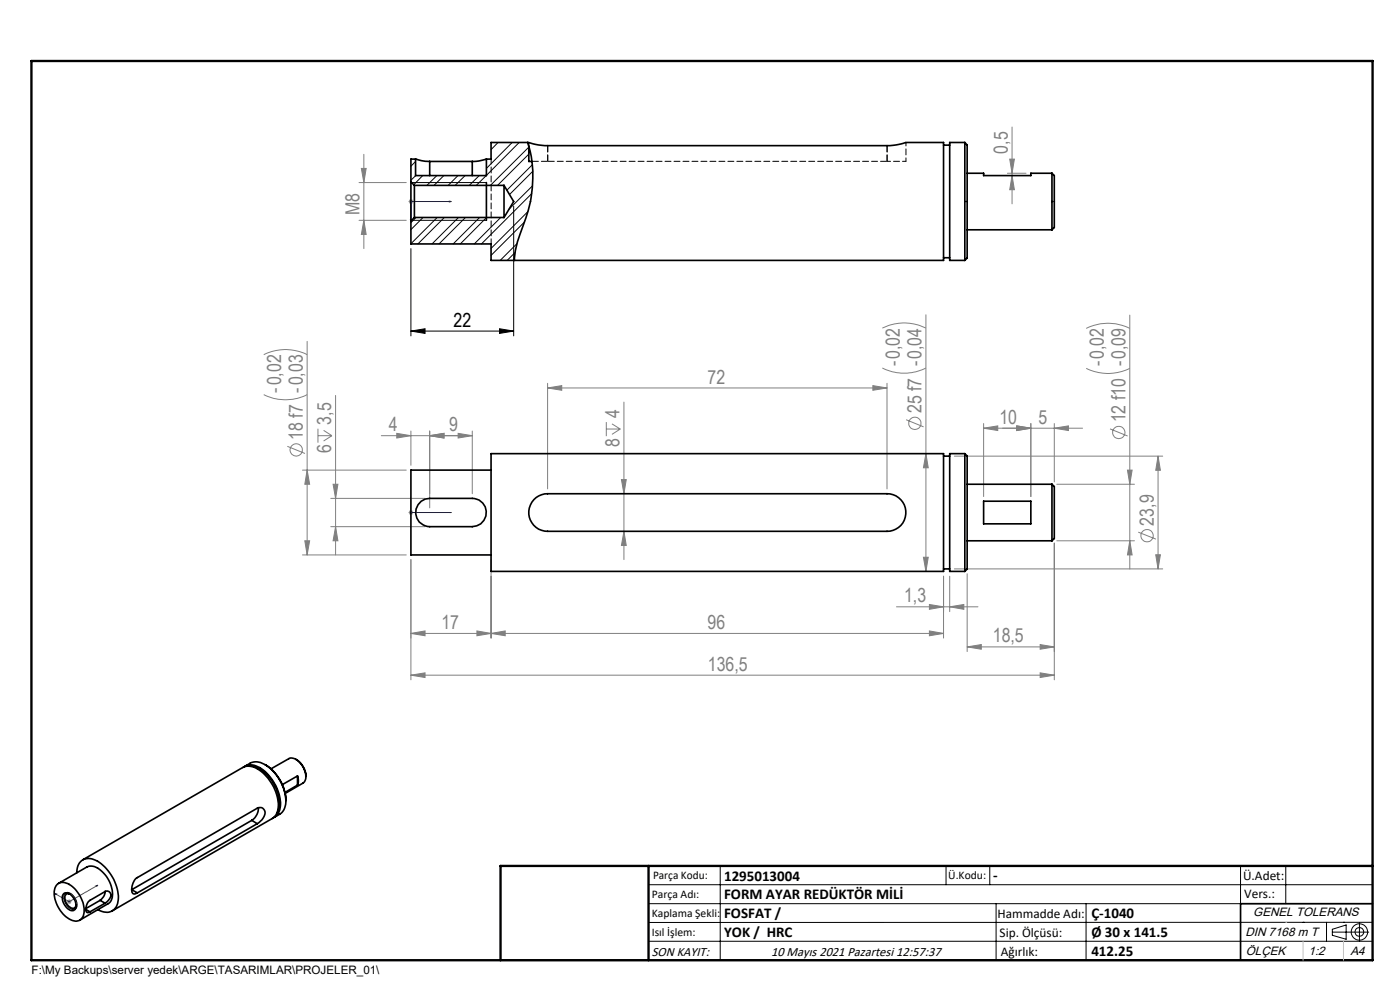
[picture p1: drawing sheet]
<svg xmlns="http://www.w3.org/2000/svg" width="297mm" height="210mm" viewBox="0 0 297 210" stroke-linecap="round" stroke-linejoin="round" font-family="sans-serif">
<g fill="none" stroke="#808080" stroke-width=".21">
<path d="M76.2 38.7h10M76.7 35.7h1l-.5 3zM77.2 32.7v20M213.7 36.8h4M214.2 33.8h1l-.5 3zM214.7 37.2l.5 3h-1zM214.7 26.9v16.3M76.2 46.7h10M77.2 46.7l.5 3h-1zM86.7 42.7h1M86.8 42.4l.7 .7M87.2 42.3v.9"/>
<path d="M87.5 42.4l-.7 .7M56 75.2a10.2 10.2 0 0 1 9.2 0M65.2 72.4v45.3M187.2 78.1a10.3 10.3 0 0 0 9.2 0M187.2 69.6a10.3 10.3 0 0 1 9.2 0M196.4 66.8v54.4M230.4 78.1a10.3 10.3 0 0 0 9.3 0M230.4 69.7a10.3 10.3 0 0 1 9.3 0M239.7 66.8v53.9M56 83.7a10.2 10.2 0 0 0 9.2 0M61 94.7l3.7 1.5M64.2 99.7h22"/>
<path d="M65.2 99.7l.5 3h-1zM67.5 90.9v3M67.5 92.4h2.9M68.7 91.3l1.7 1.1M70.4 92.4l-1.7 1.1M71.2 83.9v33.8M80.9 92.4h19.3M84.2 91.9l3 .5-3 .5zM87.2 91.4v7.3M91.2 92.4l3-.5v1zM91.2 91.4v16.3M97.2 91.9l3 .5-3 .5z"/>
<path d="M100.2 91.4v13.3M116.2 82.3l3-.5v1zM116.2 81.3v22.4M116.2 82.3h72M128.6 89.5v3M128.6 91h3M129.8 89.9l1.8 1.1M131.6 91l-1.8 1.1M132.4 85.3v33.4M185.2 81.8l3 .5-3 .5zM188.2 81.3v22.4M192.2 89l3.7 1.5"/>
<path d="M196.4 96.2l.5 3h-1zM202.5 96.8h44.2M208.7 90.8l3-.5v1zM208.7 89.8v15.5M215.7 90.3l3 .5-3 .5zM218.7 89.8v15.5M223.7 90.8l3-.5v1zM223.7 89.8v12.4M229.7 90.8h-21M235.5 91l3.7 1.5M239.2 99.7h1l-.5 3zM245.7 96.8l.5 3h-1z"/>
<path d="M245.7 96.8v23.9M64.2 117.7h22M64.7 114.7h1l-.5 3zM70.2 111.7h20M70.2 105.7h20M70.7 102.7h1l-.5 3zM71.2 111.7l.5 3h-1zM86.7 108.7h1M86.8 108.4l.7 .7M87.2 108.2v1M87.2 118.7v25.5M87.5 108.4l-.7 .7"/>
<path d="M104.2 118.7v16.7M131.8 101.7h1.1l-.5 3zM132.4 112.7l.5 3h-1.1zM195.9 118.2h1l-.5 3zM223.7 115.2v29M224.2 114.7h16.5M224.2 102.7h16.5M239.7 114.7l.5 3h-1zM241.5 112.9l3.7 1.5M245.2 117.7h1l-.5 3zM87.2 134.4l3-.6v1.1zM87.2 134.4h113"/>
<path d="M101.2 133.8l3 .6-3 .5zM104.2 134.4l3-.6v1.1zM190.2 128.7h17.3M197.2 133.8l3 .6-3 .5zM197.2 128.2l3 .5-3 .5zM200.2 122.2v13.2M201.5 128.7l3-.5v1zM201.5 122.2v7.5M202.5 120.7h44.2M205.2 137.2l3-.5v1zM205.2 121.7v16.5M205.2 137.2h18.5"/>
<path d="M220.7 136.7l3 .5-3 .5zM87.2 143.2l3-.5v1zM87.2 143.2h136.5M220.7 142.7l3 .5-3 .5zM14.2 191.3h1M14.3 190.9l.7 .7M14.7 190.8v1M15 190.9l-.7 .7"/>
<circle cx="62.9" cy="95.4" r="1.31"/>
<circle cx="194.1" cy="89.8" r="1.3"/>
<circle cx="237.3" cy="91.7" r="1.3"/>
<circle cx="243.3" cy="113.6" r="1.31"/>
</g>
<g fill="none" stroke="#000" stroke-width=".21">
<path d="M87.3 38.7h15.9M87.2 52.7v18.6M87.3 46.7h15.9M109 43.7v27.6M87.2 70.2l3-.5v1zM87.2 70.2h21.8M106 69.7l3 .5-3 .5zM13.8 189.5a1.75 1.75 0 0 1 2.3 1.3 1.38 1.38 0 0 1-.5 2.2 2.62 2.62 0 0 1-1.8-3.4zM137.6 187.7h153.6M137.6 191.7h153.6M137.6 199.7h153.6M152.8 183.7v20"/>
<path d="M200.7 183.7v4M210 183.7v4M211.3 191.7v12M230.4 191.7v12M263.2 183.7v20M272.8 183.7v8M276.4 195.6h.1M281.4 195.6v4.1M282.6 197.7h7.8M282.6 197.1l3-.9v3l-3-.8zM285 195.6h.1M288.4 195.8v3.8"/>
<path d="M291.2 195.6l-153.6 .1"/>
<circle cx="288.4" cy="197.7" r="1.74"/>
<circle cx="288.4" cy="197.7" r=".93"/>
</g>
<path d="M87.1 46.6h.2l-.1 .4zM95.3 42.6l.4 .1-.4 .2zM95.7 42.7h-8.5v4.3M87.1 108.7h.2zM87.2 108.7h.1M87.2 108.7h8.5M95.7 108.7h-.4h.4M11.6 189.5l.4 .1-.1 .2zM20.4 187.9l.3-.1-.2 .2zM20.7 187.8l-6 3.5-3.1-1.8" fill="none" stroke="#00f" stroke-width=".21"/>
<path d="M103.2 38.7v8M291.2 191.7h-28v12M106.2 203.7h185" fill="none" stroke="#000" stroke-width=".35"/>
<path d="M6.7 12.9h284.5v190.8h-284.5zM137.6 183.7v20M291.2 183.7h-185v20" fill="none" stroke="#000" stroke-width=".5"/>
<path d="M272.8 195.6h.1M276.4 199.7v4M285 199.7v4" fill="none" stroke="#c0c0c0" stroke-width=".21"/>
<g fill="#00f">
<path d="M87.1 108.7h.2zM95.3 108.7h.4z"/>
<path d="M87.1 46.6h.2l-.1 .4zM95.3 42.6l.4 .1-.4 .2z"/>
<path d="M11.6 189.5l.3 .3 .1-.2zM20.4 187.9l.1 .1 .2-.2z"/>
</g>
<path d="M106 69.7l3 .5-3 .5zM87.2 70.2l3-.5v1z" fill="#000"/>
<g fill="#808080">
<path d="M97.2 91.9l3 .5-3 .5zM91.2 92.4l3-.5v1zM185.2 81.8l3 .5-3 .5zM116.2 82.3l3-.5v1zM220.7 136.7l3 .5-3 .5zM205.2 137.2l3-.5v1zM220.7 142.7l3 .5-3 .5zM87.2 143.2l3-.5v1zM215.7 90.3l3 .5-3 .5zM208.7 90.8l3-.5v1z"/>
<path d="M71.2 111.7l.5 3h-1zM70.7 102.7h1l-.5 3z"/>
<path d="M239.7 114.7l.5 3h-1zM239.2 99.7h1l-.5 3z"/>
<path d="M77.2 46.7l.5 3h-1zM76.7 35.7h1l-.5 3zM214.7 37.2l.5 3h-1zM214.2 33.8h1l-.5 3z"/>
<path d="M131.8 101.7h1.1l-.5 3zM132.4 112.7l.5 3h-1.1zM65.2 99.7l.5 3h-1zM64.7 114.7h1l-.5 3zM245.7 96.8l.5 3h-1zM245.2 117.7h1l-.5 3zM196.4 96.2l.5 3h-1zM195.9 118.2h1l-.5 3z"/>
<path d="M84.2 91.9l3 .5-3 .5zM91.2 92.4l3-.5v1zM104.2 134.4l3-.6v1.1zM197.2 133.8l3 .6-3 .5zM197.2 128.2l3 .5-3 .5zM201.5 128.7l3-.5v1zM87.2 134.4l3-.6v1.1zM101.2 133.8l3 .6-3 .5zM215.7 90.3l3 .5-3 .5zM223.7 90.8l3-.5v1z"/>
</g>
<g fill="none" stroke="#000" stroke-width=".35">
<path d="M87.2 38.6v8.3M87.2 38.6l.7 .7M87.9 39.3v6.8M87.9 39.3h19M88.2 33.8l2 .4h1M88.2 33.8v3.4h15v-3.4M88.2 33.8h-1v4.8M91.2 34.2h9M91.2 34.2v3M100.2 34.2v3M103.2 33.8l-1.6 .3-1.4 .1M106.9 39.3v6.8"/>
<path d="M106.9 39.3l2.1 3.4-2.1 3.4M111.9 30.2a25.5 25.5 0 0 1-1 17.8 19.1 19.1 0 0 0-1.8 7.2M112.2 30.3l3.4 .6h73.2l3.4-.6M112.2 30.2h-8v3.6h-1M112.2 31v3.2h.7M192.2 30.2h8v25h-96v-3.5h-17v-4.8M200.2 30.8h1.3M204.7 30.2v25M204.7 30.2l.5 .6v23.9l-.5 .5M204.7 30.2h-3.2v25h3.2M205.2 36.8h3.5v.4h10v-.4h4.5M223.2 36.8v11.9"/>
<path d="M223.2 36.8l.5 .4v11.1l-.5 .4M87.9 46.1l-.7 .8M87.9 46.1h19M200.2 54.7h1.3M205.2 48.7h18M104.2 96.2h96v25h-96zM104.2 99.7h-17v18h17M200.2 96.8h1.3M204.7 96.2v25M204.7 96.2l.5 .5v24l-.5 .5M204.7 96.2h-3.2v25h3.2M89.4 106.3l.8-.4 1-.2h9a3 3 0 0 1 3 3 3 3 0 0 1-3 3h-9a3 3 0 0 1-2.9-2 3 3 0 0 1 1.1-3.4z"/>
<path d="M113.3 106a4 4 0 0 1 2.9-1.3h72a4 4 0 0 1 4 4 4 4 0 0 1-4 4h-72a4 4 0 0 1-3.7-2.4 4 4 0 0 1 .8-4.3zM205.2 114.7h18M205.2 102.7h18M208.7 106.3h10v4.8h-10zM223.2 102.7v12M223.2 102.7l.5 .5v11l-.5 .5M200.2 120.7h1.3M51.8 162.7a3.1 3.1 0 0 1 3.7 .4 9.3 9.3 0 0 1 3.9 8.3 2.54 2.54 0 0 1-1.4 2.1M52 162.6l1.1-.7a3.7 3.7 0 0 1 4.1 1 9.3 9.3 0 0 1 3.3 8.1l-.6 1.3-1.7 1M52.9 162.5a6 6 0 0 1 5 3.4 6.8 6.8 0 0 1 1 6.3l-.2 .4M53.4 174l-25.5 14.7 1.2 .7M53.4 174l1.2 .7"/>
<path d="M54.6 174.7a2.86 2.86 0 0 0 1.6-2.7 1.04 1.04 0 0 0-1.6-.6l-25.5 14.8a2.85 2.85 0 0 0-.9 3.3l.3 .1 .6-.2M54.6 174.7l-25.5 14.7M54.8 171.3a2.95 2.95 0 0 1-1.4 2.7M56.2 162.2a9.2 9.2 0 0 1 4.4 7.7M57.5 163.1l3.8-2.2a2.48 2.48 0 0 1 2.8 1.5 2.99 2.99 0 0 1 .3 3.6l-3.9 2.3M62.8 161.1a4.3 4.3 0 0 1 2.1 3.6M63.1 164.6a2.74 2.74 0 0 1 0 1.9M63.1 164.6l-3.2 1.8M63.1 166.5l-2.6 1.6M63.1 164.6v1.9M12.1 187.6a2.36 2.36 0 0 1 3.2 .5 6.6 6.6 0 0 1 2.4 6.1 1.87 1.87 0 0 1-3 .7 6.6 6.6 0 0 1-3.1-6.5zM12.4 187.4l6.1-3.5a3.1 3.1 0 0 1 3.5 1.3 6 6 0 0 1 1.6 5.8l-.5 .6-6.2 3.6"/>
<path d="M13.5 189.6a1.48 1.48 0 0 1 2 .8 1.89 1.89 0 0 1 .1 2.7 2.41 2.41 0 0 1-2.3-2.2l-.1-.8zM14.8 189.7a.73 .73 0 0 0-.9 0 .73 .73 0 0 0-.1 .9 2.21 2.21 0 0 0 1.8 2.1l.4-.3 .2-.4M16.3 185.2a2.63 2.63 0 0 1 3.2-3 9.1 9.1 0 0 1 5.5 9.1 2.58 2.58 0 0 1-4.2 1.7M17.6 182.4l33.9-19.6a3.9 3.9 0 0 1 4.3 1.2 9.1 9.1 0 0 1 3.1 8.1l-.3 .7-.7 .7-34.1 19.7M18.2 192.9l.9 .5M21.2 191l-3 1.7M21.2 191l1.1 .6M22.3 191.6l.3-.3a1.4 1.4 0 0 0 .6-2.1l-.8-.2-3.3 2a2.19 2.19 0 0 0-.7 2.5l.7-.1M22.3 189.1a2.35 2.35 0 0 1-1.1 1.9M22.3 191.6l-3.2 1.8"/>
</g>
<g fill="none" stroke="#000" stroke-width=".21">
<path d="M87.2 33.8h.1M88.2 34.2l-1 1.1M88.2 37.2l-1 1M89.7 37.2l-1.9 2M92.7 37.2l-2.1 2.1M94.2 37.2l-2.1 2.1M97.2 37.2l-2.1 2.1M98.7 37.2l-2.1 2.1M101.7 37.2l-2.1 2.1M103.2 37.2l-2.2 2.1M105.7 30.2l-1.5 1.5M108.7 30.2l-5.5 5.5"/>
<path d="M110.1 30.2l-6.9 7M112.2 31.2l-8.2 8.1M112.2 32.7l-6.6 6.6M112.9 35l-5.4 5.3M113 39.4l-5 5M113 36.3l-4.9 5M88.3 46.1l-1.1 1.1M89.7 46.1l-2.5 2.6M92.7 46.1l-5.5 5.6M94.3 46.1l-5.6 5.6M97.3 46.1l-5.6 5.6M98.7 46.1l-5.6 5.6"/>
<path d="M101.7 46.1l-5.6 5.6M103.2 46.1l-5.6 5.6M106.2 46.1l-5.6 5.6M109.3 53.6l-1.7 1.6M109.7 51.7l-3.6 3.5M111.3 47.1l-7.1 7.1M112 44.9l-7.8 7.8M112.8 41.1l-10.7 10.6"/>
</g>
<path d="M112.9 34.2h3.3M116.2 34.2h72M116.2 34.2v-3.3M188.2 34.2v-3.3" fill="none" stroke="#000" stroke-width=".21" stroke-dasharray="1.3 .6" stroke-dashoffset="-.1"/>
<path d="M188.2 34.2h4M192.2 34.2v-4" fill="none" stroke="#000" stroke-width=".21" stroke-dasharray="1.3 .6" stroke-dashoffset=".5"/>
<path d="M104.2 33.7v18" fill="none" stroke="#000" stroke-width=".21" stroke-dasharray="1.3 .6" stroke-dashoffset=".2"/>
<path d="M112.2 30.2v.8" fill="none" stroke="#000" stroke-width=".21" stroke-dasharray="1.3 .6" stroke-dashoffset=".4"/>
<g font-size="4.1" fill="#808080">
<text x="213.8" y="32.6" transform="rotate(-90 213.8 32.6)">0,5</text>
<text x="76.3" y="45.6" transform="rotate(-90 76.3 45.6)">M8</text>
<text x="190.9" y="77.6" transform="rotate(-90 190.9 77.6)">-0,02</text>
<text x="234.2" y="77.7" transform="rotate(-90 234.2 77.7)">-0,02</text>
<text x="59.7" y="83.3" transform="rotate(-90 59.7 83.3)">-0,02</text>
<text x="150.1" y="81.4">72</text>
<text x="131.4" y="88.7" transform="rotate(-90 131.4 88.7)">4</text>
<text x="195.5" y="87.7" transform="rotate(-90 195.5 87.7)">25 f7 -0,04</text>
<text x="212" y="89.9">10</text>
<text x="220.3" y="89.9">5</text>
<text x="238.8" y="89.6" transform="rotate(-90 238.8 89.6)">12 f10 -0,09</text>
<text x="64.3" y="93.3" transform="rotate(-90 64.3 93.3)">18 f7 -0,03</text>
<text x="70.3" y="90.1" transform="rotate(-90 70.3 90.1)">3,5</text>
<text x="82.5" y="91.5">4</text>
<text x="95.3" y="91.5">9</text>
<text x="131.4" y="94.8" transform="rotate(-90 131.4 94.8)">8</text>
<text x="70.3" y="96.2" transform="rotate(-90 70.3 96.2)">6</text>
<text x="244.8" y="111.5" transform="rotate(-90 244.8 111.5)">23,9</text>
<text x="191.8" y="127.8">1,3</text>
<text x="93.6" y="133.4">17</text>
<text x="150.1" y="133.4">96</text>
<text x="210.6" y="136.3">18,5</text>
<text x="150.2" y="142.3">136,5</text>
</g>
<text font-size="4.1" x="96.2" y="69.3">22</text>
<g font-size="3.2">
<text x="153.6" y="186.8">1295013004</text>
<text x="153.6" y="190.8">FORM AYAR REDÜKTÖR MİLİ</text>
<text x="210.7" y="186.6">-</text>
<text x="153.6" y="194.8">FOSFAT /</text>
<text x="231.5" y="194.8">Ç-1040</text>
<text x="153.6" y="198.8">YOK / HRC</text>
<text x="231.5" y="198.7">Ø 30 x 141.5</text>
<text x="231.5" y="202.8">412.25</text>
</g>
<g font-size="2.8">
<text x="263.7" y="186.7">Ü.Adet:</text>
<text x="263.9" y="190.5">Vers.:</text>
<text x="211.6" y="194.8">Hammadde Adı:</text>
<text x="138.3" y="202.8">SON KAYIT:</text>
<text x="163.6" y="202.8">10 Mayıs 2021 Pazartesi 12:57:37</text>
<text x="212.1" y="198.7">Sip. Ölçüsü:</text>
<text x="212.3" y="202.7">Ağırlık:</text>
</g>
<g font-size="2.6">
<text x="265.9" y="194.4">GENEL TOLERANS</text>
<text x="264.2" y="198.5">DIN 7168 m T</text>
<text x="264.3" y="202.6">ÖLÇEK</text>
<text x="277.6" y="202.6">1:2</text>
<text x="286.5" y="202.6">A4</text>
</g>
<g font-size="2.5">
<text x="138.3" y="190.5">Parça Adı:</text>
<text x="138.5" y="186.5">Parça Kodu:</text>
<text x="201.2" y="186.5">Ü.Kodu:</text>
<text x="138.3" y="194.5">Kaplama Şekli:</text>
<text x="138.3" y="198.6">Isıl İşlem:</text>
<text x="6.7" y="206.7">F:\My Backups\server yedek\ARGE\TASARIMLAR\PROJELER_01\</text>
</g>
</svg>
